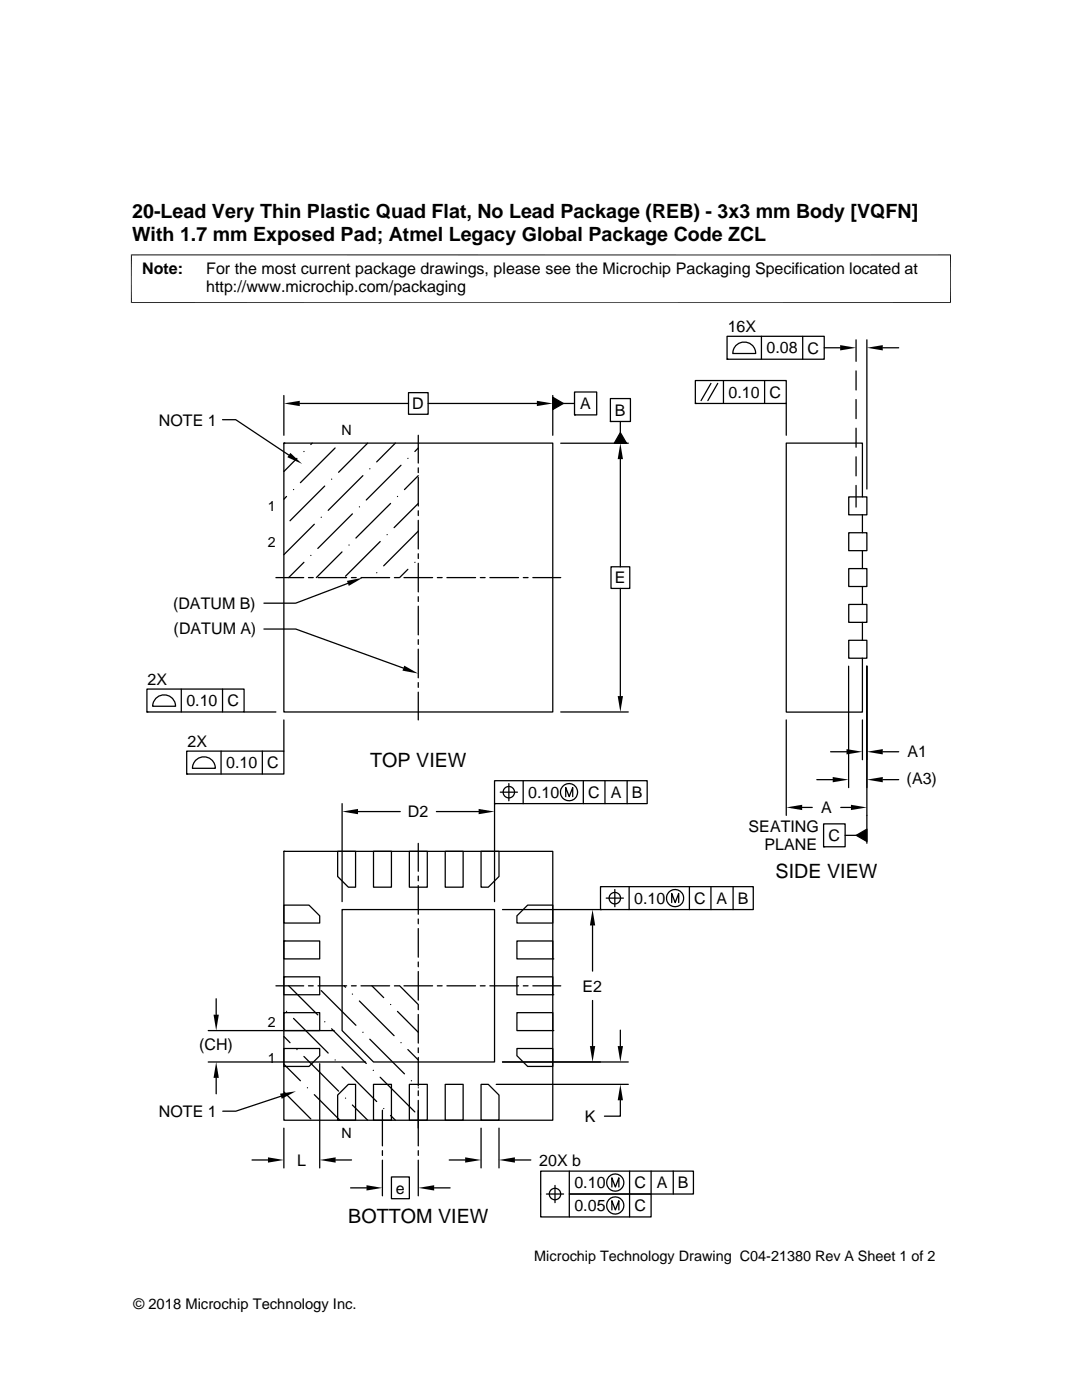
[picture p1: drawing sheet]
<svg xmlns="http://www.w3.org/2000/svg" width="216mm" height="279mm" viewBox="0 0 216 279" stroke-linecap="round" stroke-linejoin="round" font-family="sans-serif">
<g fill="none" stroke="#000" stroke-width=".25">
<path d="M56.6 78.9v8M81.5 78.4h3.9v4.3h-3.9zM110.3 79.3l2.1 1.2-2.1 1.2zM110.3 78.9v8M114.6 78.2h4.5v4.6h-4.5zM121.8 79.5h4v4.6h-4zM138.7 75.9h18.2v4.6h-18.2zM141.9 76.5l-2 3.4M143.2 76.5l-2 3.4M144.4 75.9v4.6M145.1 67.1h19.4v4.6h-19.4zM145.1 71.7h.1"/>
<path d="M147 68.8a2.3 2.3 0 0 1 2.4-.3 2.3 2.3 0 0 1 1.4 2h-4.6l.3-1.1zM151.9 67.1v4.6M152.6 75.9v4.6M160.2 67.1v4.6M164.5 69.4h3.1M170.8 67.8v4.3M170.8 74v3.8M170.8 79.7v3.8M173 67.8v29.8M176.1 69.4h3.2M44.4 83.8h2.6l10.6 7M56.6 88.4h53.7v53.7h-53.7z"/>
<path d="M56.6 88.4h.1M56.7 88.4l-.1 .2M57.2 99.1l-.6 .5M58.6 97.7h.1M59.2 91.5l-2.6 2.6M59.8 80.5h21.7M60.6 90.1h.1M62.3 88.4l-.3 .3M64.8 97l-6.9 6.9M66.2 95.6h.1M66.9 89.4l-7 6.9M72.4 94.9l-6.9 7"/>
<path d="M73.4 88.4l-5.8 5.9M73.8 93.6h.1M78.9 88.4l-3.7 3.8M79.3 99.1h.1M80 92.9l-6.9 6.9M81.4 91.5h.1M83.5 94.9l-2.8 2.8M83.5 86.9v5.5M83.5 93.4v.9M83.5 95.3v5.7M83.5 89.4l-.7 .7M85.4 80.5h21.7"/>
<path d="M111.9 88.5h13.5M112.4 80.5h2.2M114.6 82.8h.1M121.8 84.1h.1M123.8 86.3l1.2 2.2h-2.4zM123.8 84.1v2.2M123.8 91.6v21.5M138.7 80.5h.1M156.9 80.5v6.4M169.4 99.2h3.6v3.5h-3.6zM170.8 85.4v3.9M170.8 91.2v3.8"/>
<path d="M170.8 96.9v4.3M172.1 99.2v-10.8h-15.2v53.7h15.2v-10.7M55.1 115.3h5.5M60.6 112.2l-3 3.1M61.6 115.3h.9M62 110.8h.1M62.7 104.6l-6.1 6.1M63.5 115.3h5.7M64.1 103.2h.1M68.2 110.2l-5.1 5.1M69.4 116.4l-10.4 4h-6.3M69.6 108.8h.1"/>
<path d="M70.1 115.3h1M70.3 102.6l-6.9 6.9M71.7 101.2h.1M72 115.3h5.7M75.2 114.3h.1M75.9 108.1l-7 6.9M77.2 106.7h.1M77.9 100.5l-6.9 6.9M78.7 115.3h1M80.6 115.3h5.7M81.4 113.6l-1.7 1.7M82.8 112.2h.1"/>
<path d="M83.5 100.5l-4.9 4.8M83.5 101.9v1M83.5 103.8v5.8M83.5 110.5v1M83.5 112.4v5.7M83.5 119.1v.9M83.5 106l-6.9 6.9M87.3 115.3h.9M89.2 115.3h5.7M95.8 115.3h1M97.7 115.3h5.8M104.4 115.3h1"/>
<path d="M106.3 115.3h5.6M121.9 113.1h3.8v4.3h-3.8zM123.8 117.4v21.5M169.4 113.5h3.6v3.6h-3.6zM169.4 106.3h3.6v3.6h-3.6zM172.1 102.7v3.6M172.1 109.9v3.6M172.1 117.1v3.5M29.3 137.5h19.4v4.6h-19.4zM31.3 139.2a2.28 2.28 0 0 1 2.4-.3 2.28 2.28 0 0 1 1.3 2h-4.5l.3-1.1zM36.2 137.5v4.6M44.4 137.5v4.6"/>
<path d="M52.7 125.5h6.3l21.5 7.8M83.5 121v5.7M83.5 127.7v.9M83.5 129.6v5.7M83.5 136.2v1M83.5 138.1v5.6M169.3 132.9v24.3M169.4 127.8h3.6v3.6h-3.6zM169.4 120.6h3.6v3.6h-3.6zM172.1 124.2v3.6M173 132.9v35.4M29.3 142.1h.1"/>
<path d="M37.3 149.9h19.3v4.6h-19.3zM37.3 154.5h.1M39.2 151.6a2.28 2.28 0 0 1 2.4-.4 2.28 2.28 0 0 1 1.4 2.1h-4.6l.3-1.2zM44.1 149.9v4.6M48.7 142.1h6.4M52.3 149.9v4.6M56.6 143.7v6.2M98.7 155.8h30.4v4.6h-30.4zM99.8 158.1h3.5M101.5 156.4v3.4M104.4 155.8v4.6M111.9 142.1h13.5"/>
<path d="M112.9 159v-1.8l.7 1.8 .7-1.8v1.8M116.4 155.8v4.6M120.7 155.8v4.6M125.1 155.8v4.6M156.9 143.7v19M163 155.6h3.2M165.7 150h3.2M172.1 143.7v7.9M176.1 150h3.2M176.1 155.6h3.2M56.6 169.9h53.7v53.7h-53.7zM56.6 169.9h.1"/>
<path d="M67.4 169.9h3.6v7.2h-1.5l-2.1-2.2zM68.3 160.4v19.5M71.4 162h8.5M74.5 169.9h3.6v7.2h-3.6zM81.7 169.9h3.6v7.2h-3.6zM83.5 168.3v5.6M83.5 174.8v1M83.5 176.7v5.8M87.1 162h8.4M88.8 169.9h3.6v7.2h-3.6zM96 169.9h3.6v5l-2.2 2.2h-1.4zM98.7 160.4h.1"/>
<path d="M98.7 160.4v19.5M119.8 177h30.5v4.5h-30.5zM121 179.2h3.4M122.7 177.5v3.5M125.5 177v4.5M137.6 177v4.5M141.9 177v4.5M146.3 177v4.5M160.1 161.1h2M164.3 164.4h4.3v4.6h-4.3zM164.3 169h.1M167.8 161.1h2"/>
<path d="M168.6 166.7h2.3M170.9 166.7l2.1-1.2v2.4zM43.1 199.3v3.2M55.1 196.7h5.5M56.6 180.6h5.1l2.1 2.2v1.4h-7.2zM56.6 187.8h7.2v3.6h-7.2zM56.6 187.8h.1M56.6 194.9h7.2v3.6h-7.2zM56.6 194.9h.1M57.6 196.7l5.8 5.8M61.6 196.7h.9M63.5 196.7h5.7"/>
<path d="M64.1 197.7l6.9 6.9M68.3 181.5h30.4v30.4h-24.2l-6.2-6.2zM68.7 196.7l.2 .3M70.1 196.7h1M70.3 198.4h.1M71.7 199.8l6.9 6.9M72 196.7h5.7M74.2 196.7l2.4 2.4M78.7 196.7h1M79.7 196.7l3.8 3.8M80.6 196.7h5.7M83.5 183.4v1"/>
<path d="M83.5 185.3v5.7M83.5 192v.9M83.5 193.9v5.7M87.3 196.7h.9M89.2 196.7h5.7M95.8 196.7h1M97.7 196.7h5.8M100.3 181.5h19.5M103.1 194.9h7.2v3.6h-7.2zM103.1 187.8h7.2v3.6h-7.2zM104.4 196.7h1M105.3 180.6h5v3.6h-7.2v-1.4z"/>
<path d="M106.3 196.7h5.6M110.3 198.5h.1M110.3 191.4h.1M118.2 184.7v9.1M118.2 199.7v9.1M119.8 181.5h.1M134 180.1v-1.8l.7 1.8 .7-1.8v1.8M41.6 211.9h31.3M41.6 205.7h25.1M43.1 215.1v3.2M56 218.8l-8.9 3h-2.6M56.6 206.8l1.3 1.3"/>
<path d="M56.6 209.3h7.2v1.4l-2.1 2.1h-5.1zM56.6 202.1h7.2v3.6h-7.2zM56.6 202.1h.1M56.6 212.4l3.3 3.3M56.6 217.9l5.4 5.4M57.2 201.8h.1M58.6 203.2l6.9 7M59.2 209.5h.1M60.6 210.8l7 7M61.3 217.1h.1M62.7 218.5l5.1 5.1M63.8 212.3v20.8"/>
<path d="M64.8 203.9h.1M66.2 205.3l6.9 6.9M66.9 211.5h.1M67.4 218.5l2.1-2.1h1.5v7.2h-3.6zM68.2 212.9l7 6.9M68.9 219.2h.1M72.4 206h.1M73.8 207.4l6.9 6.9M74.5 213.6h.1M74.5 216.4h3.6v7.2h-3.6zM75.9 215l6.9 6.9M77.9 200.5h.1"/>
<path d="M79.3 201.8l4.2 4.2M80 208.1h.1M81.4 209.5l2.1 2M81.7 216.4h3.6v7.2h-3.6zM82.1 215.7h.1M83.5 217.1h.1M83.5 200.6v.9M83.5 202.5v5.7M83.5 209.1v1M83.5 211v5.7M83.5 217.7v1M83.5 219.6v9.1"/>
<path d="M88.8 216.4h3.6v7.2h-3.6zM96 216.4h1.4l2.2 2.1v5.1h-3.6zM99 216.4h26.4M100.3 211.9h25.1M103.1 202.1h7.2v3.6h-7.2zM103.1 209.3h7.2v3.5h-5l-2.2-2.1zM110.3 205.7h.1M123.8 219.6v3.2h-3.2M123.8 205.6v3.2M50.3 231.5h3.2M56.6 225.1v8M67 231.5h3.1"/>
<path d="M70 237.1h3.1M70.3 220.5l3.1 3.1M76.3 221.6v7.1M76.3 229.6v1M76.3 231.5v7.2M76.6 221.2h.1M77.9 222.6l1 1M78.1 234.9h3.6v4.3h-3.6zM83.5 229.6v1M83.5 231.5v7.2M86.6 237.1h3.2M89.6 231.5h3.2"/>
<path d="M96 225.1v8M99.6 225.1v8M102.7 231.5h3.2M109 238.3h3.5M110.7 236.6v3.4M113.6 233.7v4.6h16.3v4.6h-22v-9.2h30.5v4.6h-24.8v4.6M122.1 236.9v-1.8l.7 1.8 .7-1.8v1.8M125.6 233.7v9.2M129.9 233.7v4.6M134.3 233.7v4.6M122.1 241.5v-1.9l.7 1.9 .7-1.9v1.9"/>
<circle cx="101.5" cy="158.1" r="1.14"/>
<circle cx="113.5" cy="158.1" r="1.71"/>
<circle cx="122.7" cy="179.2" r="1.14"/>
<circle cx="134.7" cy="179.2" r="1.72"/>
<circle cx="110.7" cy="238.3" r="1.14"/>
<circle cx="122.8" cy="236" r="1.72"/>
<circle cx="122.8" cy="240.6" r="1.72"/>
</g>
<g fill="#000">
<path d="M56.6 80.5l3.2-.5v1zM107.1 80l3.2 .5-3.2 .5zM167.6 68.9l3.2 .5-3.2 .5zM173 69.4l3.1-.5v1zM57.9 90.4l2.4 2.2-3-1.4zM110.3 79.3l2.1 1.2-2.1 1.2zM123.8 88.5l.5 3.1h-1zM123.8 86.3l1.2 2.2h-2.4zM69.2 115.9l3.2-.6-2.8 1.6zM80.7 132.8l2.8 1.6-3.2-.6zM123.3 138.9h1l-.5 3.2zM166.2 155.1l3.1 .5-3.1 .5z"/>
<path d="M168.9 149.5l3.2 .5-3.2 .6zM173 150l3.1-.5v1.1zM173 155.6l3.1-.5v1zM68.3 162l3.1-.6v1.1zM95.5 161.4l3.2 .6-3.2 .5zM156.9 161.1l3.2-.5v1.1zM169.8 160.6l3.2 .5-3.2 .6zM170.9 166.7l2.1-1.2v2.4zM118.2 181.5l.6 3.2h-1.1zM43.1 211.9l.6 3.2h-1.1zM42.6 202.5h1.1l-.6 3.2zM55.9 218.3l3.2-.5-2.9 1.5z"/>
<path d="M117.7 208.8h1.1l-.6 3.1zM123.3 208.8h1l-.5 3.1zM123.8 216.4l.5 3.2h-1zM53.5 231l3.1 .5-3.1 .5zM63.8 231.5l3.2-.5v1zM73.1 236.5l3.2 .6-3.2 .5zM83.5 237.1l3.1-.6v1.1zM92.8 231l3.2 .5-3.2 .5zM99.6 231.5l3.1-.5v1z"/>
</g>
<path d="M26.1 50.9h163.7M26.2 50.8v9.7M189.7 50.8v9.7M26.1 60.4h163.7" fill="none" stroke="#000" stroke-width=".2"/>
<g font-size="3.9">
<text x="26.4" y="43.5">20-Lead Very Thin Plastic Quad Flat, No Lead Package (REB) - 3x3 mm Body [VQFN]</text>
<text x="26.4" y="48">With 1.7 mm Exposed Pad; Atmel Legacy Global Package Code ZCL</text>
<text x="73.9" y="153">TOP VIEW</text>
<text x="154.7" y="175.3">SIDE VIEW</text>
<text x="69.5" y="244">BOTTOM VIEW</text>
</g>
<g font-size="3.2">
<text x="28.4" y="54.6">Note:</text>
<text x="41.1" y="54.6">For the most current package drawings, please see the Microchip Packaging Specification located at</text>
<text x="41.1" y="58.3">http://www.microchip.com/packaging</text>
<text x="145.2" y="66.4">16X</text>
<text x="153" y="70.5">0.08</text>
<text x="161.1" y="70.5">C</text>
<text x="82.3" y="81.7">D</text>
<text x="115.8" y="81.7">A</text>
<text x="122.7" y="83">B</text>
<text x="145.4" y="79.4">0.10</text>
<text x="153.6" y="79.4">C</text>
<text x="31.7" y="84.9">NOTE 1</text>
<text x="122.7" y="116.4">E</text>
<text x="34.5" y="121.5">(DATUM B)</text>
<text x="34.6" y="126.6">(DATUM A)</text>
<text x="29.5" y="136.7">2X</text>
<text x="37.2" y="140.9">0.10</text>
<text x="45.4" y="140.9">C</text>
<text x="37.4" y="149.1">2X</text>
<text x="45.1" y="153.3">0.10</text>
<text x="53.3" y="153.3">C</text>
<text x="181.1" y="151.2">A1</text>
<text x="105.4" y="159.2">0.10</text>
<text x="117.4" y="159.2">C</text>
<text x="121.9" y="159.2">A</text>
<text x="126" y="159.2">B</text>
<text x="180.9" y="156.4">(A3)</text>
<text x="81.4" y="163.1">D2</text>
<text x="149.4" y="166">SEATING</text>
<text x="163.9" y="162.3">A</text>
<text x="165.3" y="167.9">C</text>
<text x="152.6" y="169.7">PLANE</text>
<text x="126.6" y="180.4">0.10</text>
<text x="138.5" y="180.4">C</text>
<text x="143" y="180.4">A</text>
<text x="147.2" y="180.4">B</text>
<text x="116.2" y="197.9">E2</text>
<text x="39.7" y="209.6">(CH)</text>
<text x="31.7" y="222.9">NOTE 1</text>
<text x="116.7" y="223.9">K</text>
<text x="59.3" y="232.6">L</text>
<text x="107.6" y="232.6">20X b</text>
<text x="79" y="238.2">e</text>
<text x="114.6" y="237.2">0.10</text>
<text x="126.6" y="237.2">C</text>
<text x="131.1" y="237.2">A</text>
<text x="135.3" y="237.2">B</text>
<text x="114.6" y="241.7">0.05</text>
<text x="126.6" y="241.7">C</text>
</g>
<g font-size="2.9">
<text x="106.6" y="251.7">Microchip Technology Drawing C04-21380 Rev A Sheet 1 of 2</text>
<text x="26.6" y="261.3">© 2018 Microchip Technology Inc.</text>
</g>
<g font-size="2.8">
<text x="68.1" y="86.9">N</text>
<text x="53.5" y="102">1</text>
<text x="53.5" y="109.1">2</text>
<text x="53.5" y="204.9">2</text>
<text x="53.5" y="212.1">1</text>
<text x="68.1" y="227.2">N</text>
</g>
</svg>
